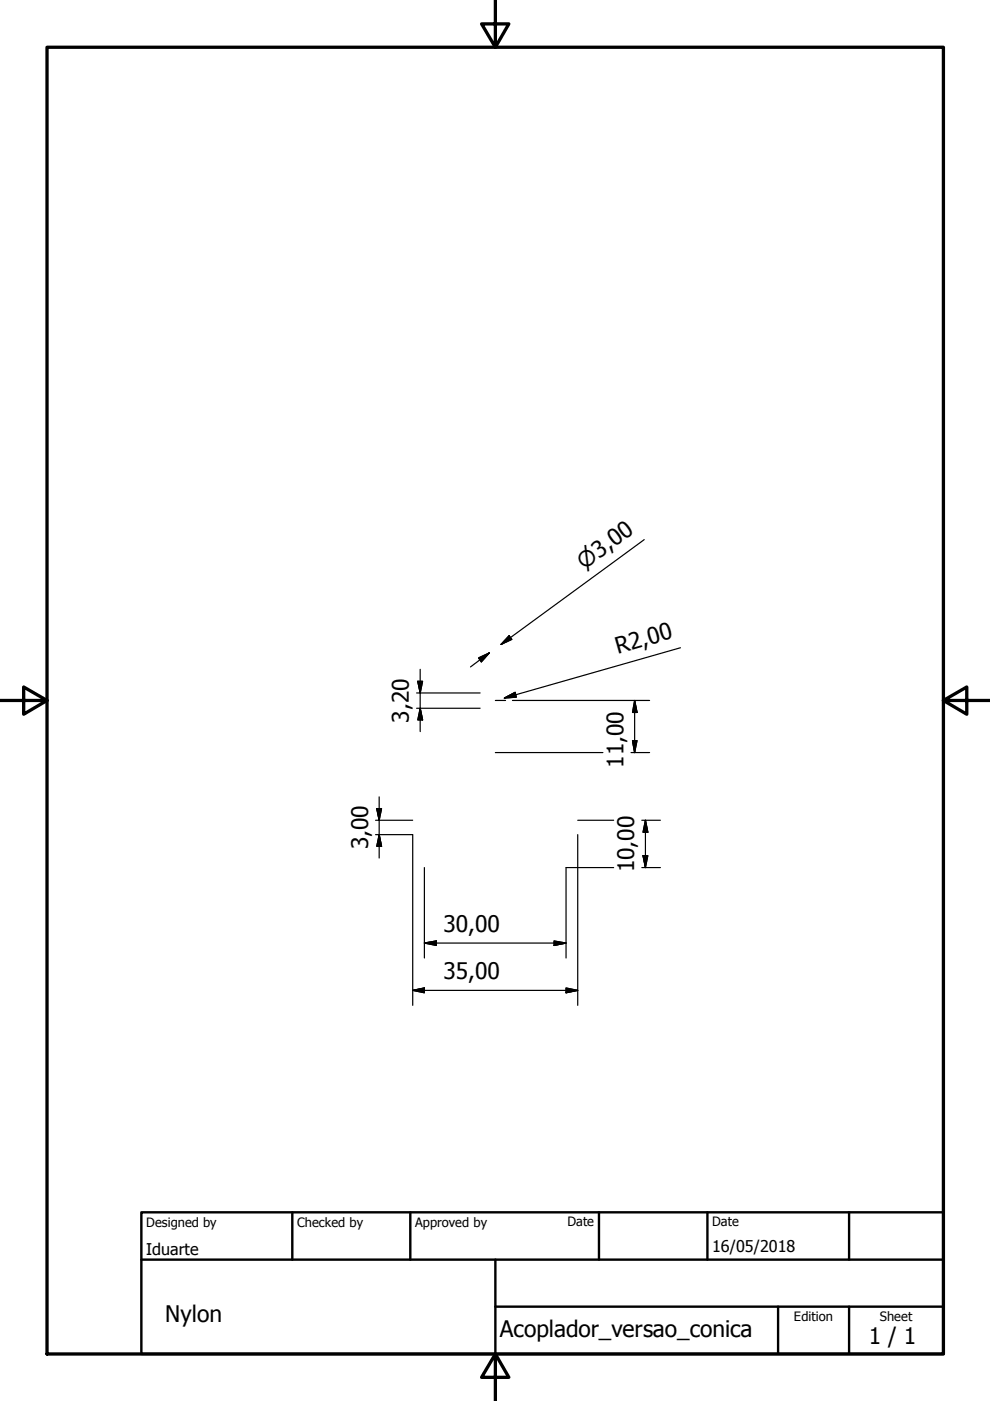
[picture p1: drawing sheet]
<svg xmlns="http://www.w3.org/2000/svg" width="210mm" height="297mm" viewBox="0 0 210 297" stroke-linecap="round" stroke-linejoin="round" font-family="sans-serif">
<!-- layer: Border (ISO) -->
<path d="M10 10h190v277.1h-190zM105 0v10l-2.9-4.9h5.8l-2.9 4.9M0 148.5h10l-5-2.8v5.7l5-2.9M200 148.5l5 2.9v-5.7l-5 2.8h10M105 287.1l2.9 4.9h-5.8l2.9-4.9v9.9" fill="none" stroke="#000" stroke-width=".7"/>
<!-- layer: Title (ISO) -->
<path d="M30 257h170v30.1h-170zM62 257v10.1M87 257v10.1M127 257v10.1M150 257v10.1M180 257v10.1M30 267.1h170M105 277h95M105 267.1v20M165 277v10.1M180 277v10.1" fill="none" stroke="#000" stroke-width=".51"/>
<!-- layer: Dimension (ISO) -->
<g fill="none" stroke="#000" stroke-width=".25">
<path d="M136.6 114.4l-30.4 22.2 2-1.4M101.5 139.5l2.3-1.1-1.8 1.9zM103.8 138.4l-4 3M107.9 134.8l.6 .8-2.3 1zM144.3 137.3l-37.4 10.7M88.3 146.9h13.5M88.3 150.2h13.5M88.6 144.4h1l-.5 2.5zM89.1 150.2l.5 2.4h-1zM89.1 141.9v13.2M105 159.6h22.8M105 148.5h2.2"/>
<path d="M106.9 148l2.3-1.2 .3 1zM108.6 148.5h29.1M133.8 159.6h3.9M134.1 157h1l-.5 2.6zM134.6 148.5l.5 2.6h-1zM134.6 148.5v11.1M79.6 177h7.9v36.2M79.6 173.9h7.9M79.9 171.4h1l-.5 2.5zM80.4 177l.5 2.4h-1zM80.4 169v12.9M122.5 177v36.2"/>
<path d="M122.5 173.9h7.6M136.1 173.9h3.9M136.8 173.9l.6 2.6h-1.1zM136.8 173.9v10M90 199.9l2.5-.4v1zM90 199.9h30M90 183.9v19.2M117.5 199.5l2.5 .4-2.5 .6zM130.1 183.9h-10.1v19.2M136.1 183.9h3.9M136.3 181.4h1.1l-.6 2.5zM87.5 210l2.5-.5v1z"/>
<path d="M87.5 210h35M120 209.5l2.5 .5-2.5 .5z"/>
</g>
<g fill="#000" stroke="#000" stroke-width=".25">
<path d="M107.9 134.8l-1.7 1.8zM107.9 134.8l.6 .8-2.3 1zM88.6 144.4l.5 2.5zM88.6 144.4h1l-.5 2.5zM89.1 150.2l.5 2.4zM89.1 150.2l.5 2.4h-1zM103.8 138.4l-1.8 1.9zM101.5 139.5l2.3-1.1-1.8 1.9zM106.9 148l2.3-1.2zM106.9 148l2.3-1.2 .3 1zM134.1 157l.5 2.6zM134.1 157h1l-.5 2.6z"/>
<path d="M134.6 148.5l.5 2.6zM134.6 148.5l.5 2.6h-1zM79.9 171.4l.5 2.5zM79.9 171.4h1l-.5 2.5zM80.4 177l.5 2.4zM80.4 177l.5 2.4h-1zM136.8 173.9l.6 2.6zM136.8 173.9l.6 2.6h-1.1zM90 199.9l2.5-.4zM90 199.9l2.5-.4v1zM136.3 181.4l.5 2.5zM136.3 181.4h1.1l-.6 2.5z"/>
<path d="M87.5 210l2.5-.5zM87.5 210l2.5-.5v1zM117.5 200.5l2.5-.6zM117.5 199.5l2.5 .4-2.5 .6zM120 210.5l2.5-.5zM120 209.5l2.5 .5-2.5 .5z"/>
</g>
<g font-size="4.8">
<text x="131" y="138.7" transform="rotate(-16 131 138.7)">R2,00</text>
<text x="86.7" y="153.2" transform="rotate(-90 86.7 153.2)">3,20</text>
<text x="132.2" y="162.8" transform="rotate(-90 132.2 162.8)">11,00</text>
<text x="78" y="180.1" transform="rotate(-90 78 180.1)">3,00</text>
<text x="134.4" y="184.9" transform="rotate(-90 134.4 184.9)">10,00</text>
<text x="94" y="197.6">30,00</text>
<text x="94" y="207.6">35,00</text>
<text x="35.1" y="280.3">Nylon</text>
<text x="106" y="283.4">Acoplador_versao_conica</text>
<text x="184.2" y="285">1 / 1</text>
</g>
<text font-size="4.6" x="123.9" y="120.8" transform="rotate(-36 123.9 120.8)">⌀3,00</text>
<g font-size="3.4">
<text x="31" y="266">Iduarte</text>
<text x="151" y="265.5">16/05/2018</text>
</g>
<g font-size="2.7">
<text x="31" y="260.1">Designed by</text>
<text x="63" y="260.1">Checked by</text>
<text x="88" y="260.1">Approved by</text>
<text x="120.3" y="260">Date</text>
<text x="151" y="260">Date</text>
<text x="168.3" y="280.1">Edition</text>
<text x="186.6" y="280.1">Sheet</text>
</g>
</svg>
